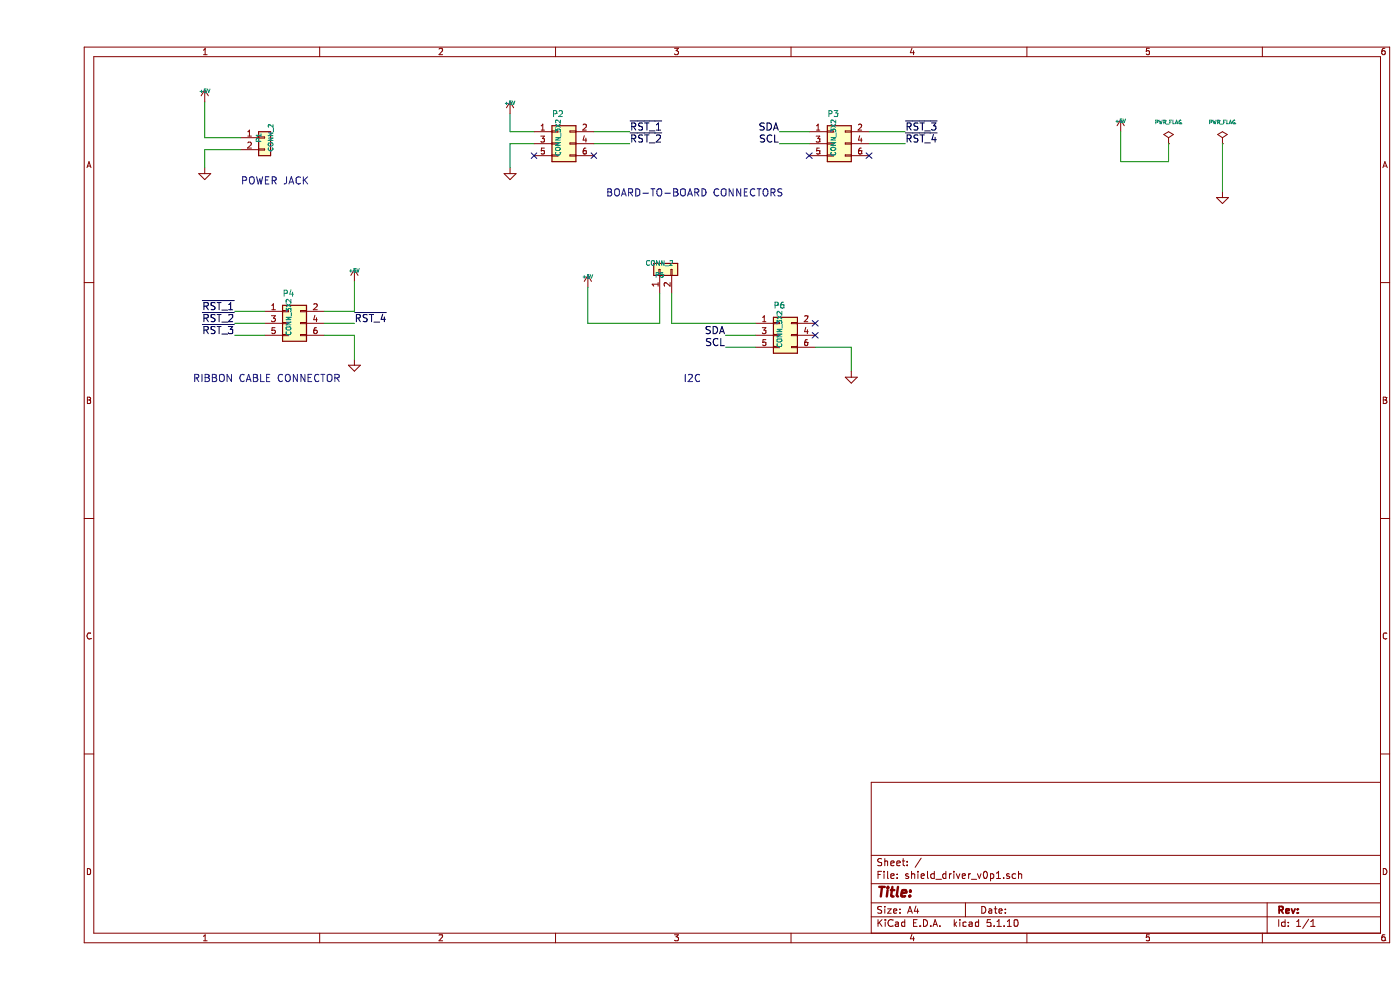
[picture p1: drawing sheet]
EESchema Schematic File Version 4
EELAYER 30 0
EELAYER END
$Descr A4 11693 8268
encoding utf-8
Sheet 1 1
Title ""
Date ""
Rev ""
Comp ""
Comment1 ""
Comment2 ""
Comment3 ""
Comment4 ""
$EndDescr
$Comp
L Connector_Generic:Conn_02x03_Odd_Even P2
U 1 1
P 4350 1200
F 0 "P2" H 4350 1450 50  0000 C CNN
F 1 "CONN_3X2" V 4350 1250 40  0000 C CNN
F 2 "" H 4350 1200 60  0000 C CNN
F 3 "" H 4350 1200 60  0000 C CNN
	1    4350 1200
	1    0    0    -1  
$EndComp
$Comp
L Connector_Generic:Conn_02x03_Odd_Even P3
U 1 1
P 6650 1200
F 0 "P3" H 6650 1450 50  0000 C CNN
F 1 "CONN_3X2" V 6650 1250 40  0000 C CNN
F 2 "" H 6650 1200 60  0000 C CNN
F 3 "" H 6650 1200 60  0000 C CNN
	1    6650 1200
	1    0    0    -1  
$EndComp
Wire Wire Line
	4150 1100 3950 1100
Wire Wire Line
	3950 1100 3950 950 
$Comp
L power:+5V #PWR01
U 1 1
P 3950 950
F 0 "#PWR01" H 3950 1040 20  0001 C CNN
F 1 "+5V" H 3950 1040 30  0000 C CNN
F 2 "" H 3950 950 60  0000 C CNN
F 3 "" H 3950 950 60  0000 C CNN
	1    3950 950 
	1    0    0    -1  
$EndComp
$Comp
L power:GND #PWR02
U 1 1
P 3950 1400
F 0 "#PWR02" H 3950 1400 30  0001 C CNN
F 1 "GND" H 3950 1330 30  0001 C CNN
F 2 "" H 3950 1400 60  0000 C CNN
F 3 "" H 3950 1400 60  0000 C CNN
	1    3950 1400
	1    0    0    -1  
$EndComp
NoConn ~ 4150 1300
Wire Wire Line
	4150 1200 3950 1200
Wire Wire Line
	3950 1200 3950 1400
Wire Wire Line
	4650 1100 4950 1100
Wire Wire Line
	4650 1200 4950 1200
Wire Wire Line
	6450 1100 6200 1100
Wire Wire Line
	6950 1100 7250 1100
Wire Wire Line
	6950 1200 7250 1200
NoConn ~ 6950 1300
Text Label 4950 1100 0    60   ~ 0
~RST_1
Text Label 4950 1200 0    60   ~ 0
~RST_2
NoConn ~ 4650 1300
Text Label 6200 1100 2    60   ~ 0
SDA
NoConn ~ 6450 1300
Text Label 7250 1100 0    60   ~ 0
~RST_3
Text Label 7250 1200 0    60   ~ 0
~RST_4
$Comp
L Connector_Generic:Conn_01x02 P1
U 1 1
P 1900 1150
F 0 "P1" V 1850 1150 40  0000 C CNN
F 1 "CONN_2" V 1950 1150 40  0000 C CNN
F 2 "" H 1900 1150 60  0000 C CNN
F 3 "" H 1900 1150 60  0000 C CNN
	1    1900 1150
	1    0    0    -1  
$EndComp
Text Notes 1700 1550 0    60   ~ 0
POWER JACK
Text Notes 4750 1650 0    60   ~ 0
BOARD-TO-BOARD CONNECTORS
Wire Wire Line
	1700 1150 1400 1150
Wire Wire Line
	1400 1150 1400 850 
Wire Wire Line
	1700 1250 1400 1250
Wire Wire Line
	1400 1250 1400 1400
$Comp
L power:+5V #PWR03
U 1 1
P 1400 850
F 0 "#PWR03" H 1400 940 20  0001 C CNN
F 1 "+5V" H 1400 940 30  0000 C CNN
F 2 "" H 1400 850 60  0000 C CNN
F 3 "" H 1400 850 60  0000 C CNN
	1    1400 850 
	1    0    0    -1  
$EndComp
$Comp
L power:GND #PWR04
U 1 1
P 1400 1400
F 0 "#PWR04" H 1400 1400 30  0001 C CNN
F 1 "GND" H 1400 1330 30  0001 C CNN
F 2 "" H 1400 1400 60  0000 C CNN
F 3 "" H 1400 1400 60  0000 C CNN
	1    1400 1400
	1    0    0    -1  
$EndComp
$Comp
L Connector_Generic:Conn_02x03_Odd_Even P4
U 1 1
P 2100 2700
F 0 "P4" H 2100 2950 50  0000 C CNN
F 1 "CONN_3X2" V 2100 2750 40  0000 C CNN
F 2 "" H 2100 2700 60  0000 C CNN
F 3 "" H 2100 2700 60  0000 C CNN
	1    2100 2700
	1    0    0    -1  
$EndComp
Wire Wire Line
	2400 2600 2650 2600
Wire Wire Line
	2650 2600 2650 2350
Wire Wire Line
	2400 2800 2650 2800
Wire Wire Line
	2650 2800 2650 3000
Wire Wire Line
	1900 2600 1650 2600
Wire Wire Line
	2400 2700 2650 2700
Wire Wire Line
	1900 2700 1650 2700
Wire Wire Line
	1900 2800 1650 2800
Text Label 1650 2600 2    60   ~ 0
~RST_1
Text Label 1650 2700 2    60   ~ 0
~RST_2
Text Label 1650 2800 2    60   ~ 0
~RST_3
Text Label 2650 2700 0    60   ~ 0
~RST_4
$Comp
L power:+5V #PWR05
U 1 1
P 2650 2350
F 0 "#PWR05" H 2650 2440 20  0001 C CNN
F 1 "+5V" H 2650 2440 30  0000 C CNN
F 2 "" H 2650 2350 60  0000 C CNN
F 3 "" H 2650 2350 60  0000 C CNN
	1    2650 2350
	1    0    0    -1  
$EndComp
$Comp
L power:GND #PWR06
U 1 1
P 2650 3000
F 0 "#PWR06" H 2650 3000 30  0001 C CNN
F 1 "GND" H 2650 2930 30  0001 C CNN
F 2 "" H 2650 3000 60  0000 C CNN
F 3 "" H 2650 3000 60  0000 C CNN
	1    2650 3000
	1    0    0    -1  
$EndComp
Text Notes 1300 3200 0    60   ~ 0
RIBBON CABLE CONNECTOR
$Comp
L Connector_Generic:Conn_01x02 P5
U 1 1
P 5200 2250
F 0 "P5" V 5150 2250 40  0000 C CNN
F 1 "CONN_2" V 5250 2250 40  0000 C CNN
F 2 "" H 5200 2250 60  0000 C CNN
F 3 "" H 5200 2250 60  0000 C CNN
	1    5200 2250
	0    -1   -1   0   
$EndComp
$Comp
L Connector_Generic:Conn_02x03_Odd_Even P6
U 1 1
P 6200 2800
F 0 "P6" H 6200 3050 50  0000 C CNN
F 1 "CONN_3X2" V 6200 2850 40  0000 C CNN
F 2 "" H 6200 2800 60  0000 C CNN
F 3 "" H 6200 2800 60  0000 C CNN
	1    6200 2800
	1    0    0    -1  
$EndComp
Wire Wire Line
	5300 2450 5300 2700
Wire Wire Line
	5300 2700 6000 2700
Wire Wire Line
	5200 2450 5200 2700
Wire Wire Line
	5200 2700 4600 2700
Wire Wire Line
	4600 2700 4600 2400
$Comp
L power:+5V #PWR07
U 1 1
P 4600 2400
F 0 "#PWR07" H 4600 2490 20  0001 C CNN
F 1 "+5V" H 4600 2490 30  0000 C CNN
F 2 "" H 4600 2400 60  0000 C CNN
F 3 "" H 4600 2400 60  0000 C CNN
	1    4600 2400
	1    0    0    -1  
$EndComp
Wire Wire Line
	6500 2900 6800 2900
Wire Wire Line
	6800 2900 6800 3100
$Comp
L power:GND #PWR08
U 1 1
P 6800 3100
F 0 "#PWR08" H 6800 3100 30  0001 C CNN
F 1 "GND" H 6800 3030 30  0001 C CNN
F 2 "" H 6800 3100 60  0000 C CNN
F 3 "" H 6800 3100 60  0000 C CNN
	1    6800 3100
	1    0    0    -1  
$EndComp
Wire Wire Line
	6000 2800 5750 2800
Wire Wire Line
	6000 2900 5750 2900
Text Label 5750 2800 2    60   ~ 0
SDA
Text Label 5750 2900 2    60   ~ 0
SCL
NoConn ~ 6500 2700
NoConn ~ 6500 2800
Text Notes 5550 3200 2    60   ~ 0
I2C
$Comp
L power:+5V #PWR09
U 1 1
P 9050 1100
F 0 "#PWR09" H 9050 1190 20  0001 C CNN
F 1 "+5V" H 9050 1190 30  0000 C CNN
F 2 "" H 9050 1100 60  0000 C CNN
F 3 "" H 9050 1100 60  0000 C CNN
	1    9050 1100
	1    0    0    -1  
$EndComp
$Comp
L power:GND #PWR010
U 1 1
P 9900 1600
F 0 "#PWR010" H 9900 1600 30  0001 C CNN
F 1 "GND" H 9900 1530 30  0001 C CNN
F 2 "" H 9900 1600 60  0000 C CNN
F 3 "" H 9900 1600 60  0000 C CNN
	1    9900 1600
	1    0    0    -1  
$EndComp
$Comp
L power:PWR_FLAG #FLG011
U 1 1
P 9450 1200
F 0 "#FLG011" H 9450 1295 30  0001 C CNN
F 1 "PWR_FLAG" H 9450 1380 30  0000 C CNN
F 2 "" H 9450 1200 60  0000 C CNN
F 3 "" H 9450 1200 60  0000 C CNN
	1    9450 1200
	1    0    0    -1  
$EndComp
$Comp
L power:PWR_FLAG #FLG012
U 1 1
P 9900 1200
F 0 "#FLG012" H 9900 1295 30  0001 C CNN
F 1 "PWR_FLAG" H 9900 1380 30  0000 C CNN
F 2 "" H 9900 1200 60  0000 C CNN
F 3 "" H 9900 1200 60  0000 C CNN
	1    9900 1200
	1    0    0    -1  
$EndComp
Wire Wire Line
	9050 1100 9050 1350
Wire Wire Line
	9050 1350 9450 1350
Wire Wire Line
	9450 1350 9450 1200
Wire Wire Line
	9900 1200 9900 1600
Text Label 6200 1200 2    60   ~ 0
SCL
Wire Wire Line
	6450 1200 6200 1200
$EndSCHEMATC
